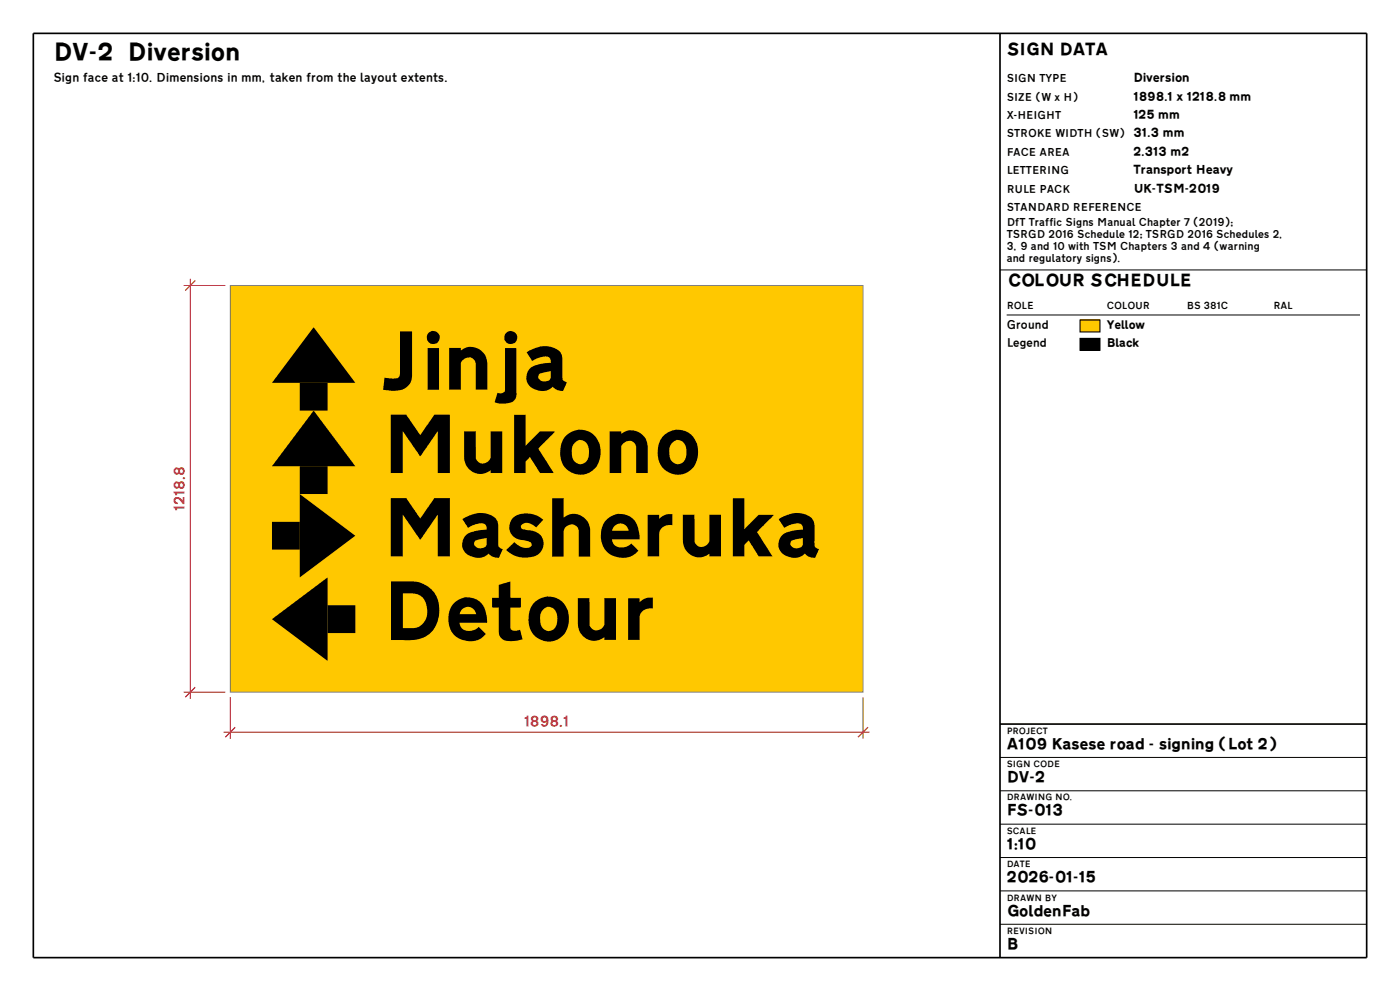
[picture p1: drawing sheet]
<svg xmlns="http://www.w3.org/2000/svg" width="420mm" height="297mm" viewBox="0 0 420 297" stroke-linecap="round" stroke-linejoin="round" font-family="sans-serif">
<path d="M69.1 85.6h189.8v121.8h-189.8z" fill-rule="evenodd" fill="#ffc800"/>
<path d="M94.1 114.7v8.4M94.1 139.7v8.4M81.6 160.6h8.3M98.3 185.6h8.3" fill="none" stroke="#000" stroke-width="8.3" stroke-linecap="butt"/>
<g fill="#000">
<path d="M94.1 98.1l12.5 16.6h-25zM94.1 123.1l12.5 16.6h-25zM89.9 148.1l16.7 12.5-16.7 12.5zM81.6 185.6l16.7-12.5v25z"/>
<path d="M120 99.3h3.6v13.5l-.2 1a4.1 4.1 0 0 1-3.9 3.2l-2 .1-2.6-.3 .4-2.9a.5 .5 0 0 1 .1-.7 .5 .5 0 0 1 .7 .1l1.7 .2a1.6 1.6 0 0 0 2.2-1.6zM128 101.1a2 2 0 0 1 4 0 2 2 0 0 1-4 0zM128.3 104.3h3.4v12.5h-3.4zM134.8 104.3h3.4l.1 .7a5 5 0 0 1 5.2-.4 5 5 0 0 1 2.7 4.6v7.6h-3.5v-8a2.24 2.24 0 0 0-1.8-1.7 2.24 2.24 0 0 0-2.3 1.1l-.4 .7v7.9h-3.4zM151.3 101.1a1.96 1.96 0 0 1 3.9 0 1.96 1.96 0 0 1-3.9 0zM151.5 104.3h3.4v14.3l-.3 1a4.9 4.9 0 0 1-5 1.3l-.3-.1a.65 .65 0 0 1-.8-.2 .65 .65 0 0 1 .2-.9l.6-2a1.5 1.5 0 0 0 2.2-.8zM158 105.5l2.2-1.1 2.2-.6a6.8 6.8 0 0 1 5.7 1.8l.6 1.7v5a1.74 1.74 0 0 0 1.4 2.3l-1.2 2.6a3.8 3.8 0 0 1-3.1-1.3 4.9 4.9 0 0 1-7.9-2.3 4.2 4.2 0 0 1 3.7-4.4l3.6-.4a1.65 1.65 0 0 0-.6-1.8 1.65 1.65 0 0 0-1.8-.1l-1.8 .5-1.4 .8zM161.8 112.1l-.2 .3a1.37 1.37 0 0 0 1.4 1.9h.5a2.15 2.15 0 0 0 1.7-.9v-2.1z" fill-rule="evenodd"/>
<path d="M117.2 124.3h4.7l4.1 6.1 4.3-6.1h4.7v17.5l-3.7-.2v-12.3l-4.7 6.8a.52 .52 0 0 1-.6 .5 .52 .52 0 0 1-.5-.6l-4.7-6.8v12.6h-3.6zM139.2 129.3h3.5l.1 8.2a2.37 2.37 0 0 0 2.3 1.4 2.37 2.37 0 0 0 2.1-1.7v-7.9h3.5v12.5h-3.5v-.9a4.9 4.9 0 0 1-7.9-3.3zM154.2 124.3h3.5v9.3l4.2-4.3h4.6l-5 5.1 4.6 7.4h-4.1l-3-4.8-1.3 1.3v3.5h-3.5zM170.2 130.2a6.1 6.1 0 0 1 9.9 4.4 6.4 6.4 0 0 1-6.3 7.7 6.1 6.1 0 0 1-5.8-6.6 6.9 6.9 0 0 1 2.2-5.5zM172.4 132.7a4.2 4.2 0 0 0-.8 3.1 2.57 2.57 0 0 0 1.5 3 2.57 2.57 0 0 0 3.2-1.2 4.9 4.9 0 0 0-.9-5.3 2.01 2.01 0 0 0-3 .4zM182.9 129.3h3.5v.7a5 5 0 0 1 5.3-.4 5 5 0 0 1 2.6 4.6v7.6h-3.5v-8a2.24 2.24 0 0 0-1.8-1.7 2.24 2.24 0 0 0-2.3 1.1l-.3 .7v7.9h-3.5zM199.5 130.2a6.1 6.1 0 0 1 9.9 4.4 6.4 6.4 0 0 1-6.4 7.7 6.1 6.1 0 0 1-5.7-6.6 6.9 6.9 0 0 1 2.2-5.5zM201.6 132.7a4.2 4.2 0 0 0-.8 3.1 2.57 2.57 0 0 0 1.6 3 2.57 2.57 0 0 0 3.2-1.2 4.9 4.9 0 0 0-1-5.3 2.01 2.01 0 0 0-3 .4z" fill-rule="evenodd"/>
<path d="M117.2 149.3h4.7l4.1 6.1 4.3-6.1h4.7v17.5l-3.7-.2v-12.3l-4.7 6.8a.52 .52 0 0 1-.6 .5 .52 .52 0 0 1-.5-.6l-4.7-6.8v12.6h-3.6zM138.8 155.5l2.1-1.1 2.3-.6a6.8 6.8 0 0 1 5.7 1.8l.6 1.7v5a1.74 1.74 0 0 0 1.3 2.3l-1.1 2.6a3.8 3.8 0 0 1-3.1-1.3 4.9 4.9 0 0 1-8-2.3 4.2 4.2 0 0 1 3.7-4.4l3.7-.4a1.65 1.65 0 0 0-.6-1.8 1.65 1.65 0 0 0-1.9-.1l-1.7 .5-1.4 .8zM142.6 162.1l-.2 .3a1.37 1.37 0 0 0 1.4 1.9h.4a2.15 2.15 0 0 0 1.7-.9l.1-2.1zM153.9 155.2a6.1 6.1 0 0 1 3.7-1.3 7.6 7.6 0 0 1 5.4 1.9l-2.1 2.3a3.4 3.4 0 0 0-4.1-1.1 .9 .9 0 0 0-.5 1.2 .9 .9 0 0 0 1.1 .5 7.8 7.8 0 0 1 4.4 1.4 4.1 4.1 0 0 1 .9 4.6 4.1 4.1 0 0 1-4.2 2.4 7.6 7.6 0 0 1-6.6-2.3l2.3-2.2a4.6 4.6 0 0 0 4.7 1.5 .99 .99 0 0 0 .6-1.2 .99 .99 0 0 0-1.1-.7l-.7-.2a5 5 0 0 1-4.8-2.9 4.2 4.2 0 0 1 1-3.9zM165.7 149.3h3.4v5.8a4.9 4.9 0 0 1 5.1-.6 4.9 4.9 0 0 1 2.9 4.3v8h-3.5v-7.8a2.29 2.29 0 0 0-2.3-1.8 2.29 2.29 0 0 0-2.2 2v7.6h-3.4zM182.2 155.5a5.7 5.7 0 0 1 6-1 5.7 5.7 0 0 1 3.5 4.9l.2 2.3-8.3-.1a3.1 3.1 0 0 0 4.5 2.2l1.3-.9 2 2a5.6 5.6 0 0 1-5.8 2.1 6.4 6.4 0 0 1-5.3-6.4 6.6 6.6 0 0 1 1.9-5.1zM184.4 157.6l-.8 1.5h5a2.5 2.5 0 0 0-4.2-1.5zM194.3 154.3h3.4v1.2a4.6 4.6 0 0 1 2.8-1.4h1.2v3.3a3.2 3.2 0 0 0-4 2.8v6.6h-3.4zM204.9 154.3h3.4l.1 8.2a2.37 2.37 0 0 0 2.3 1.4 2.37 2.37 0 0 0 2.1-1.7v-7.9h3.5v12.5h-3.5v-.9a4.9 4.9 0 0 1-7.9-3.3zM219.9 149.3h3.4v9.3l4.3-4.3h4.5l-5 5.1 4.6 7.4h-4.1l-3-4.8-1.3 1.3v3.5h-3.4zM233.6 155.5l2.2-1.1 2.3-.6a6.8 6.8 0 0 1 5.7 1.8l.5 1.7v5a1.74 1.74 0 0 0 1.4 2.3l-1.2 2.6a3.8 3.8 0 0 1-3-1.3 4.9 4.9 0 0 1-8-2.3 4.2 4.2 0 0 1 3.7-4.4l3.7-.4a1.65 1.65 0 0 0-.6-1.8 1.65 1.65 0 0 0-1.9-.1l-1.7 .5-1.5 .8zM237.4 162.1l-.2 .3a1.37 1.37 0 0 0 1.4 1.9h.5a2.15 2.15 0 0 0 1.7-.9l.1-2.1z" fill-rule="evenodd"/>
<path d="M117.3 174.3h7a8.7 8.7 0 0 1 7 12 8.3 8.3 0 0 1-9.2 5.6l-4.8-.1zM120.9 177.8v10.4h3.2a4.7 4.7 0 0 0 4.1-5.4 4.8 4.8 0 0 0-5.6-5zM136.5 180.5a5.7 5.7 0 0 1 6-1 5.7 5.7 0 0 1 3.4 4.9l.2 2.3-8.3-.1a3.1 3.1 0 0 0 4.5 2.2l1.3-.9 2.1 2a5.6 5.6 0 0 1-5.9 2.1 6.4 6.4 0 0 1-5.3-6.4 6.6 6.6 0 0 1 2-5.1zM138.7 182.6l-.8 1.5h5a2.5 2.5 0 0 0-4.2-1.5zM149.6 175.3l3.4-1 .1 4.9h3.2v2.9h-3.2v6.2a2.16 2.16 0 0 0 2.9 .4l.8 2.9a7.6 7.6 0 0 1-6.1-.1 2.65 2.65 0 0 1-1.1-2v-7.4h-2v-2.9h2zM160.7 180.2a6.1 6.1 0 0 1 9.9 4.4 6.4 6.4 0 0 1-6.3 7.7 6.1 6.1 0 0 1-5.8-6.6 6.9 6.9 0 0 1 2.2-5.5zM162.9 182.7a4.2 4.2 0 0 0-.8 3.1 2.57 2.57 0 0 0 1.5 3 2.57 2.57 0 0 0 3.2-1.2 4.9 4.9 0 0 0-.9-5.3 2.01 2.01 0 0 0-3 .4zM173.4 179.3h3.4l.1 8.2a2.37 2.37 0 0 0 2.3 1.4 2.37 2.37 0 0 0 2.1-1.7v-7.9h3.5v12.5h-3.5v-.9a4.9 4.9 0 0 1-7.9-3.3zM188.4 179.3h3.5v1.2a4.6 4.6 0 0 1 2.7-1.4h1.2v3.3a3.2 3.2 0 0 0-3.9 2.8v6.6h-3.5z" fill-rule="evenodd"/>
</g>
<path d="M69.1 85.6h189.8v121.8h-189.8z" fill="none" stroke="#808080" stroke-width=".3"/>
<path d="M324 95.9h6v3.6h-6z" fill="#ffc800"/>
<path d="M300 80.9h110M302 94.4h106M324 95.9h6v3.6h-6zM324 101.4h6v3.6h-6zM300 227h110M300 237h110M300 247h110M300 257h110M300 267h110M300 277h110" fill="none" stroke="#000" stroke-width=".3"/>
<path d="M324 101.4h6v3.6h-6z" fill="#000"/>
<path d="M55.1 85.6h12.5M57.1 83.6v125.8M55.1 207.4h12.5M67.1 219.4h193.8M69.1 208.9v12.5M258.9 208.9v12.5" fill="none" stroke="#b01020" stroke-width=".3"/>
<path d="M58.6 84.1l-3 3M58.6 205.9l-3 3M70.6 217.9l-3 3M260.4 217.9l-3 3" fill="none" stroke="#b01020" stroke-width=".35"/>
<path d="M10 10h400v277h-400zM300 10v277M300 217h110" fill="none" stroke="#000" stroke-width=".5"/>
<text font-size="7.1" x="16" y="19">DV-2 Diversion</text>
<g font-size="5">
<text x="302" y="17">SIGN DATA</text>
<text x="302" y="86.4">COLOUR SCHEDULE</text>
</g>
<g font-size="4.6">
<text x="302" y="225">A109 Kasese road - signing (Lot 2)</text>
<text x="302" y="235">DV-2</text>
<text x="302" y="245">FS-013</text>
<text x="302" y="255">1:10</text>
<text x="302" y="265">2026-01-15</text>
<text x="302" y="275">GoldenFab</text>
<text x="302" y="285">B</text>
</g>
<g font-size="4.3" fill="#b01020">
<text x="55.9" y="153.2" transform="rotate(-90 55.9 153.2)">1218.8</text>
<text x="157.2" y="218.2">1898.1</text>
</g>
<g font-size="3.6">
<text x="16" y="25">Sign face at 1:10. Dimensions in mm, taken from the layout extents.</text>
<text x="340" y="25">Diversion</text>
<text x="340" y="30.5">1898.1 x 1218.8 mm</text>
<text x="340" y="36">125 mm</text>
<text x="340" y="47">2.313 m2</text>
<text x="340" y="52.5">Transport Heavy</text>
<text x="340" y="58">UK-TSM-2019</text>
</g>
<g font-size="3.4">
<text x="302" y="98.9">Ground</text>
<text x="332" y="98.9">Yellow</text>
<text x="302" y="104.4">Legend</text>
<text x="332" y="104.4">Black</text>
</g>
<g font-size="3.1">
<text x="302" y="25">SIGN TYPE</text>
<text x="302" y="30.5">SIZE (W x H)</text>
<text x="302" y="36">X-HEIGHT</text>
<text x="302" y="41.5">STROKE WIDTH (SW) 31.3 mm</text>
<text x="302" y="47">FACE AREA</text>
<text x="302" y="52.5">LETTERING</text>
<text x="302" y="58">RULE PACK</text>
<text x="302" y="63.5">STANDARD REFERENCE</text>
<text x="302" y="68">DfT Traffic Signs Manual Chapter 7 (2019);</text>
<text x="302" y="71.6">TSRGD 2016 Schedule 12; TSRGD 2016 Schedules 2,</text>
<text x="302" y="75.2">3, 9 and 10 with TSM Chapters 3 and 4 (warning</text>
<text x="302" y="78.8">and regulatory signs).</text>
</g>
<g font-size="2.9">
<text x="302" y="92.9">ROLE</text>
<text x="332" y="92.9">COLOUR</text>
<text x="356" y="92.9">BS 381C</text>
<text x="382" y="92.9">RAL</text>
</g>
<g font-size="2.6">
<text x="302" y="220.2">PROJECT</text>
<text x="302" y="230.2">SIGN CODE</text>
<text x="302" y="240.2">DRAWING NO.</text>
<text x="302" y="250.2">SCALE</text>
<text x="302" y="260.2">DATE</text>
<text x="302" y="270.2">DRAWN BY</text>
<text x="302" y="280.2">REVISION</text>
</g>
</svg>
